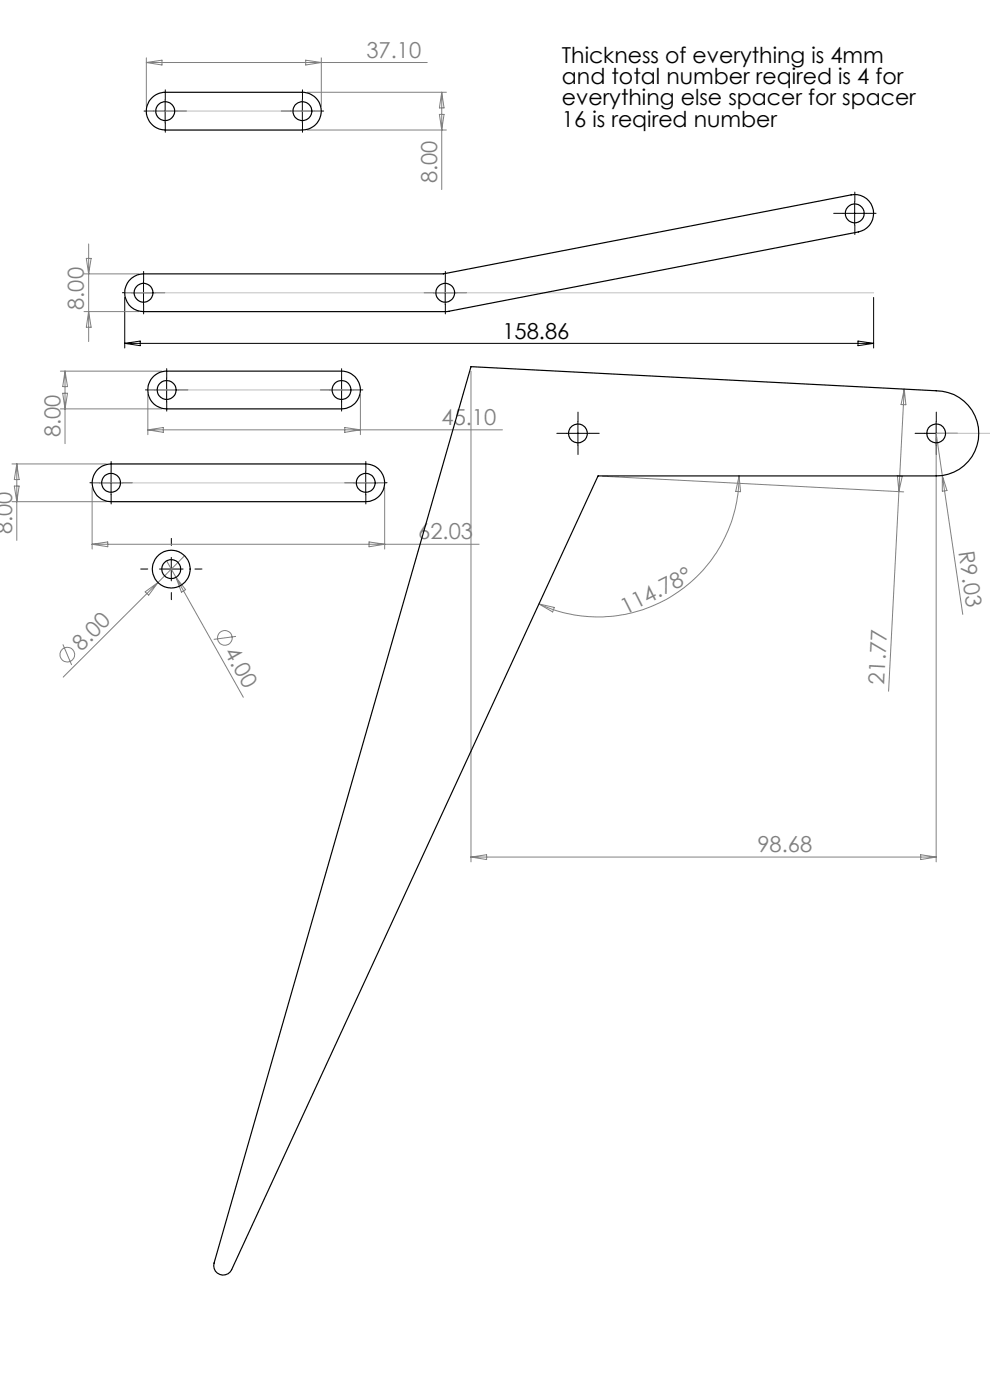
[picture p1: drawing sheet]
<svg xmlns="http://www.w3.org/2000/svg" width="210mm" height="297mm" viewBox="0 0 210 297" stroke-linecap="round" stroke-linejoin="round" font-family="sans-serif">
<g fill="none" stroke="#808080" stroke-width=".21">
<path d="M31 12.3v10.3M31 13.3h59.6M31 13.3l3.4-.5v1zM64.8 12.8l3.4 .5-3.4 .5zM65.2 19.6h29.5M68.2 12.3v10.3M93.7 19.6v20.6M93.7 19.6l.5 3.3h-1zM65.2 27.6h29.5M93.2 24.3h1l-.5 3.3zM17.8 58.1h11.7M18.3 54.8h1l-.5 3.3z"/>
<path d="M18.8 51.7v20.8M12.8 78.7h21.6M13.8 78.7v15.4M13.8 78.7l.5 3.3h-1zM17.8 66.1h11.7M18.8 66.1l.5 3.3h-1zM99.9 78.8v104M2.5 98.4h20M3.6 98.4v16.2M3.6 98.4l.5 3.3h-1.1zM12.8 86.7h21.6M13.3 83.4h1l-.5 3.3z"/>
<path d="M31.4 83.7v8.5M31.4 91.2h75.2M31.4 91.2l3.2-.5v1zM73.1 90.7l3.3 .5-3.3 .5zM76.4 83.7v8.5M191.8 82.5l-1.1 21.8M191.8 82.5l.4 3.4-1.1-.1zM198.6 91.9l1.3 9M198.6 93v89.8M2.5 106.4h20M3 103.1h1.1l-.5 3.3zM19.5 103.4v13.1"/>
<path d="M19.5 115.5h82.1M19.5 115.5l3.4-.5v1zM35.3 119l2 3.5M39.2 117.9l-5.7 5.7M78.3 115l3.3 .5-3.3 .5zM81.6 103.4v13.1M127.8 101l63.9 3.3M156.8 101a29.9 29.9 0 0 1-42.5 27.1M156.8 101l.3 3.3-1-.1zM190.4 101h1l-.7 3.3zM190.7 104.3l-2.2 42.3M199.9 100.9l4.3 29.4"/>
<path d="M199.9 100.9l1 3.2-1 .1zM13.3 136.7l1.9 4.4M30.8 125.6l2.7-2-2 2.7zM33.5 123.6l-20.1 20M37.3 122.5l14.3 25.4M37.3 122.5l2.1 2.6-.9 .5zM50.1 135l-4.8 .6M114.3 128.1l3.3 .8-.4 .9zM99.9 181.8h98.7M99.9 181.8l3.3-.5v1zM195.3 181.3l3.3 .5-3.3 .5z"/>
<circle cx="14.3" cy="138.9" r="1.55"/>
<circle cx="47.7" cy="135.3" r="1.56"/>
</g>
<g fill="none" stroke="#000" stroke-width=".21" stroke-dasharray="15.2 1.3 1.3 1.3">
<path d="M32.6 23.6h-2M35.1 21.1v-2M35.1 26.1v2M37.6 23.6h2M61.7 23.6h-2M64.2 21.1v-2M64.2 26.1v2M66.7 23.6h2M30.5 59.6v-2M94.5 59.6v-2M178.8 45.3h-2M181.3 42.8v-2"/>
<path d="M181.3 47.8v2M183.8 45.3h2M28 62.1h-2M30.5 64.6v2M33 62.1h2M92 62.1h-2M94.5 64.6v2M97 62.1h2M23.6 99.9v-2M32.9 82.7h-2M35.4 80.2v-2M35.4 85.2v2"/>
<path d="M37.9 82.7h2M70 82.7h-2M72.5 80.2v-2M72.5 85.2v2M75 82.7h2M77.6 99.9v-2M120.1 91.9h-2M122.6 94.4v2M122.6 89.4v-2M125.1 91.9h2M196.1 91.9h-2M198.6 94.4v2"/>
<path d="M198.6 89.4v-2M201.1 91.9h2M21.1 102.4h-2M23.6 104.9v2M26.1 102.4h2M36.3 115.7v-1.5M75.1 102.4h-2M77.6 104.9v2M80.1 102.4h2M31.3 120.7h-1.5M36.3 125.7v1.5M41.3 120.7h1.5"/>
</g>
<g fill="none" stroke="#000" stroke-width=".21">
<path d="M32.5 23.6h5M35 21.1v5M61.6 23.6h5M64.1 21.1v5M30.4 59.6v5M94.4 59.6v5M178.8 45.3h5M181.3 42.8v5M26.5 63.1v10.7M26.5 72.8h158.8M26.5 72.8l3.2-.4v.9zM27.9 62.1h5"/>
<path d="M91.9 62.1h5M182 72.4l3.3 .4-3.3 .5zM185.3 63.1v10.7M23.6 99.9v5M32.8 82.7h5.1M35.3 80.2v5M70 82.7h4.9M72.5 80.2v5M77.6 99.9v5M120.1 91.9h5M122.6 89.4v5M196.1 91.9h5"/>
<path d="M198.6 89.4v5M21.1 102.4h5M36.3 118.2v5M75.1 102.4h5M33.8 120.7h5"/>
</g>
<path d="M31 23.6h37.2M26.5 62.1h158.8M31.4 82.7h45M198.6 91.9h11.5M19.5 102.4h62.1" fill="none" stroke="#c0c0c0" stroke-width=".21"/>
<g fill="none" stroke="#000" stroke-width=".25">
<path d="M32.3 20.6a4.2 4.2 0 0 1 2.7-1h29.1a4 4 0 0 1 4.1 4 4 4 0 0 1-4.1 4h-29.1a4 4 0 0 1-3.7-2.6 4 4 0 0 1 1-4.4zM27.9 59.1a4 4 0 0 1 2.5-1h63.7l86.5-16.8a4 4 0 0 1 4.6 3.2 4 4 0 0 1-3.1 4.7l-87.3 16.9h-64.4a4 4 0 0 1-3.7-2.6 4 4 0 0 1 1.2-4.4zM32.7 79.7a3.9 3.9 0 0 1 2.6-1h37.2a4 4 0 0 1 4 4 4 4 0 0 1-4 4h-37.2a4 4 0 0 1-3.7-2.6 4 4 0 0 1 1.1-4.4zM99.9 77.8l98.7 5.1a9 9 0 0 1 9 9 9 9 0 0 1-9 9.1h-71.7l-77.8 168.3a2 2 0 0 1-2.5 1.1 2 2 0 0 1-1.2-2.4zM20.6 99.8a4.1 4.1 0 0 1 3-1.4h54a4 4 0 0 1 4 4 4 4 0 0 1-4 4h-54a4 4 0 0 1-3.7-2.3 4 4 0 0 1 .7-4.3z"/>
<circle cx="35" cy="23.6" r="2"/>
<circle cx="64.1" cy="23.6" r="2"/>
<circle cx="181.3" cy="45.3" r="2.01"/>
<circle cx="30.5" cy="62.1" r="1.99"/>
<circle cx="94.5" cy="62.1" r="1.99"/>
<circle cx="35.4" cy="82.7" r="2"/>
<circle cx="72.4" cy="82.7" r="2"/>
<circle cx="122.6" cy="91.9" r="2"/>
<circle cx="198.6" cy="91.9" r="2"/>
<circle cx="23.5" cy="102.4" r="2"/>
<circle cx="77.6" cy="102.4" r="2"/>
<circle cx="36.3" cy="120.7" r="2.01"/>
<circle cx="36.3" cy="120.7" r="4"/>
</g>
<g font-size="4.7" fill="#808080">
<text x="77.7" y="12.2">37.10</text>
<text x="92.7" y="38.9" transform="rotate(-90 92.7 38.9)">8.00</text>
<text x="17.8" y="65.7" transform="rotate(-90 17.8 65.7)">8.00</text>
<text x="12.8" y="92.8" transform="rotate(-90 12.8 92.8)">8.00</text>
<text x="93.7" y="90.2">45.10</text>
<text x="2.6" y="113.3" transform="rotate(-90 2.6 113.3)">8.00</text>
<text x="88.7" y="114.4">62.03</text>
<text x="203.3" y="117.2" transform="rotate(82 203.3 117.2)">R9.03</text>
<text x="132.7" y="130.4" transform="rotate(-27 132.7 130.4)">114.78°</text>
<text x="17.3" y="138.3" transform="rotate(-45 17.3 138.3)">8.00</text>
<text x="47.5" y="138.4" transform="rotate(61 47.5 138.4)">4.00</text>
<text x="187.6" y="145.3" transform="rotate(-87 187.6 145.3)">21.77</text>
<text x="160.7" y="180.8">98.68</text>
</g>
<g font-size="4.7">
<text x="119.2" y="13.3">Thickness of everything is 4mm</text>
<text x="119.2" y="17.8">and total number reqired is 4 for</text>
<text x="119.2" y="22.3">everything else spacer for spacer</text>
<text x="119.2" y="26.9">16 is reqired number</text>
<text x="106.6" y="71.8">158.86</text>
</g>
</svg>
